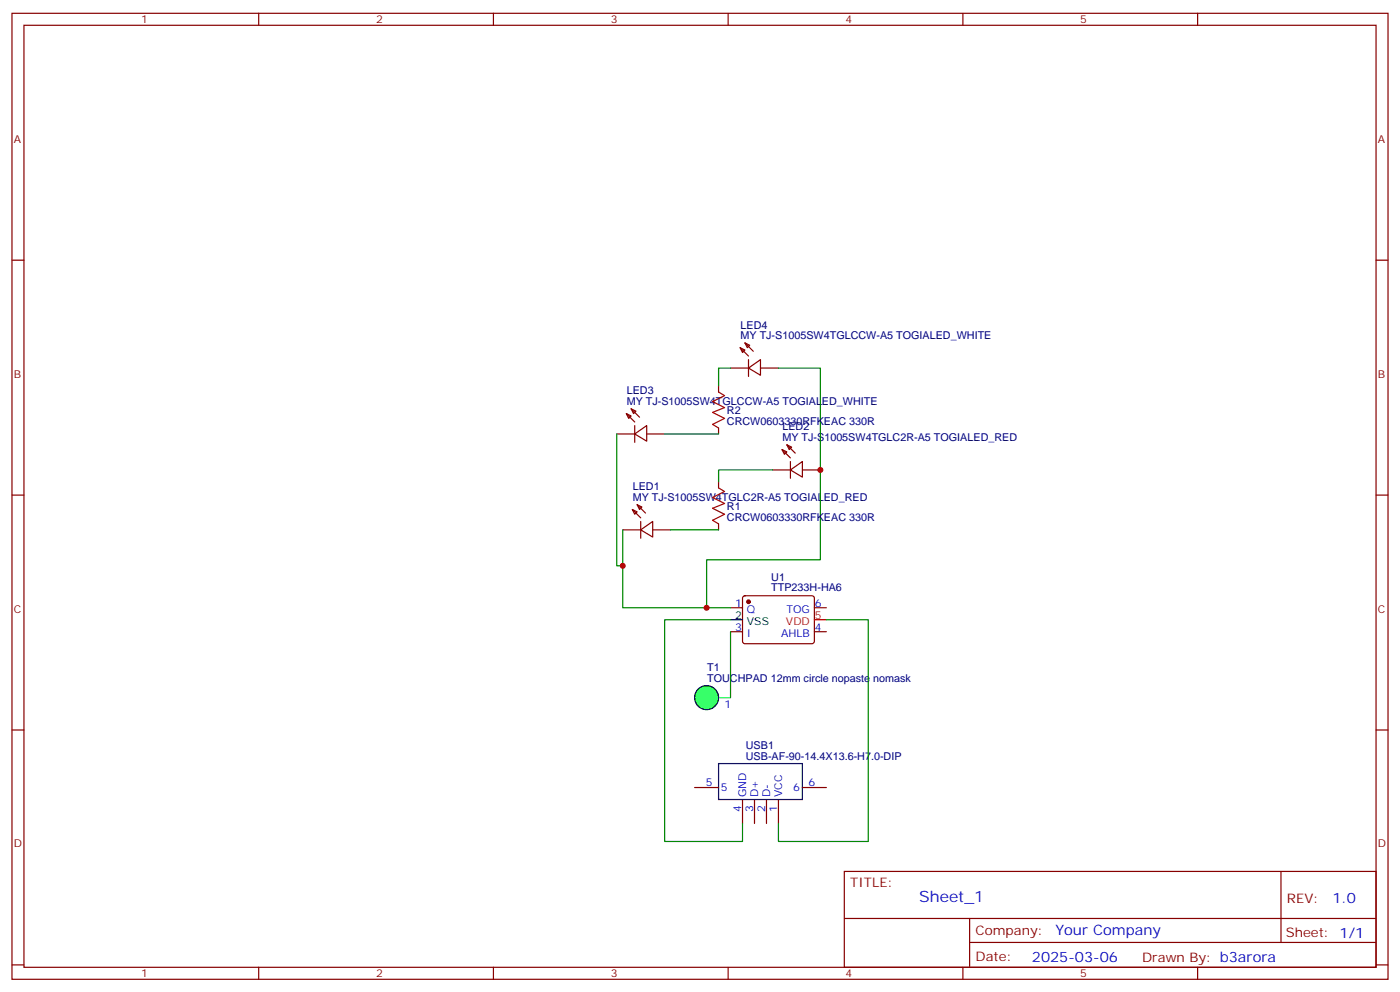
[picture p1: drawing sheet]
<svg xmlns="http://www.w3.org/2000/svg" width="412mm" height="292mm" viewBox="0 0 412 292" stroke-linecap="round" stroke-linejoin="round" font-family="sans-serif">
<g fill="none" stroke="#870000" stroke-width=".35">
<path d="M3.5 3.9h405.4v284.4h-405.4zM7.1 7.4h398.2v277.3h-398.2zM76.2 3.9v3.5M145.3 3.9v3.5M214.5 3.9v3.5M283.6 3.9v3.5M352.8 3.9v3.5M3.5 76.6h3.6M405.3 76.6h3.6M3.5 145.7h3.6M405.3 145.7h3.6M215.2 178.9h3.5"/>
<path d="M219 175.6l.4-.2h20.1l.4 .7-.1 12.9-.6 .5-20-.1-.5-.6v-12.7zM239.9 178.9h3.5M215.2 185.9h3.5M239.9 185.9h3.5M3.5 214.9h3.6M405.3 214.9h3.6M248.7 256.5h156.6v28.2h-156.6zM377.3 256.5v20.9M248.7 270.4h156.5M285.6 277.4h119.6M285.6 270.4v14.1M3.5 284h3.6"/>
<path d="M76.2 284.7v3.6M145.3 284.7v3.6M214.5 284.7v3.6M283.6 284.7v3.6M352.8 284.7v3.6M405.3 284h3.6"/>
</g>
<circle cx="220.5" cy="177.1" r=".53" fill="#870000" stroke="#870000" stroke-width=".35"/>
<path d="M215.2 182.4h3.5" fill="none" stroke="#000" stroke-width=".35"/>
<path d="M239.9 182.4h3.5" fill="none" stroke="#f00" stroke-width=".35"/>
<path d="M208.1 205.4h7.1" fill="none" stroke="#3f6" stroke-width=".35"/>
<circle cx="208.1" cy="205.4" r="3.5" fill="#3f6" stroke="#000" stroke-width=".35"/>
<path d="M215.2 108.3h-3.5v5.3M229.3 108.3h12.4v56.5h-33.6v14.1M181.7 127.7v38.8h1.7M195.8 127.7h15.9M227.5 138.3h-15.8v3.6M183.4 156v22.9h31.8M197.6 156h14.1M215.2 182.4h-19.4v65.3h22.9v-5.3M215.2 185.9v19.5M243.4 182.4h12.4v65.3h-26.5v-5.3" fill="none" stroke="#008700" stroke-width=".35"/>
<g fill="none" stroke="#870000" stroke-width=".35">
<path d="M211.7 113.6v1.8M215.2 108.3h5.3M218 102.3l1.4 .7-.7 .8zM218 102.3l2.5 2.5M219.4 100.9l1.4 .7-.7 .7zM219.4 100.9l2.5 2.5M220.5 108.3l3.5-2.4v4.6zM220.5 105.9v4.9M224 108.3h5.3M181.7 127.7h5.3M184.5 121.7l1.4 .7-.7 .8zM184.5 121.7l2.5 2.5"/>
<path d="M185.9 120.3l1.4 .7-.7 .7zM185.9 120.3l2.5 2.5M187 127.7l3.5-2.4v4.6zM187 125.3v4.9M190.5 127.7h5.3M211.7 126v1.7M227.5 138.3h5.3M230.4 132.3l1.4 .7-.7 .7zM230.4 132.3l2.4 2.5M231.8 130.9l1.4 .7-.7 .7zM231.8 130.9l2.4 2.5M232.8 138.3l3.6-2.4v4.5z"/>
<path d="M232.8 135.9v4.9M236.4 138.3h5.3M183.4 156h5.3M186.3 150l1.4 .7-.7 .7zM186.3 150l2.4 2.4M187.7 148.6l1.4 .7-.7 .7zM187.7 148.6l2.4 2.4M188.7 156l3.6-2.5v4.6zM188.7 153.5v4.9M192.3 156h5.3M211.7 141.9v1.7M211.7 154.2v1.8"/>
<path d="M204.6 231.8h7.1M218.7 235.3v7.1M222.2 235.3v7.1M225.8 235.3v7.1M229.3 235.3v7.1M236.4 231.8h7"/>
</g>
<path d="M211.7 115.4l1.7 1.1-3.5 1.7 3.5 1.8-3.5 1.4 3.5 1.8-3.5 1.7 1.8 1.1M211.7 143.6l1.7 1.1-3.5 1.7 3.5 1.8-3.5 1.4 3.5 1.8-3.5 1.7 1.8 1.1" fill="none" stroke="#a10000" stroke-width=".35"/>
<path d="M211.7 224.8h24.7v10.5h-24.7z" fill="none" stroke="#000" stroke-width=".35"/>
<g fill="#c00">
<circle cx="208.1" cy="178.9" r=".88"/>
<circle cx="183.4" cy="166.5" r=".88"/>
<circle cx="241.7" cy="138.3" r=".88"/>
</g>
<text font-size="4.6" fill="#00f" x="270.8" y="265.5">Sheet_1</text>
<g font-size="4.2" fill="#00f">
<text x="392.5" y="265.8">1.0</text>
<text x="310.9" y="275.3">Your Company</text>
<text x="304" y="283.1">2025-03-06</text>
</g>
<g font-size="3.9" fill="#800">
<text x="250.5" y="261.1">TITLE:</text>
<text x="379.1" y="265.8">REV:</text>
<text x="287.4" y="275.3">Company:</text>
<text x="378.7" y="275.9">Sheet: 1/1</text>
<text x="287.4" y="283">Date:</text>
<text x="336.4" y="283.1">Drawn By: b3arora</text>
</g>
<g font-size="3.2" fill="#800">
<text x="41.6" y="6.9">1</text>
<text x="110.8" y="6.9">2</text>
<text x="179.9" y="6.9">3</text>
<text x="249.1" y="6.9">4</text>
<text x="318.2" y="6.9">5</text>
<text x="4.1" y="42">A</text>
<text x="405.9" y="42">A</text>
<text x="4.1" y="111.2">B</text>
<text x="405.9" y="111.2">B</text>
<text x="4.1" y="180.3">C</text>
<text x="405.9" y="180.3">C</text>
<text x="4.1" y="249.4">D</text>
<text x="405.9" y="249.4">D</text>
<text x="41.6" y="287.7">1</text>
<text x="110.8" y="287.7">2</text>
<text x="179.9" y="287.7">3</text>
<text x="249.1" y="287.7">4</text>
<text x="318.2" y="287.7">5</text>
</g>
<g font-size="3.2" fill="#000080">
<text x="218.1" y="99.9">MY TJ-S1005SW4TGLCCW-A5 TOGIALED_WHITE</text>
<text x="218.1" y="96.7">LED4</text>
<text x="184.6" y="119.3">MY TJ-S1005SW4TGLCCW-A5 TOGIALED_WHITE</text>
<text x="184.6" y="116.1">LED3</text>
<text x="214.1" y="125">CRCW0603330RFKEAC 330R</text>
<text x="214.1" y="121.8">R2</text>
<text x="230.5" y="129.9">MY TJ-S1005SW4TGLC2R-A5 TOGIALED_RED</text>
<text x="230.5" y="126.7">LED2</text>
<text x="186.4" y="147.5">MY TJ-S1005SW4TGLC2R-A5 TOGIALED_RED</text>
<text x="186.4" y="144.3">LED1</text>
<text x="214.1" y="153.2">CRCW0603330RFKEAC 330R</text>
<text x="214.1" y="150">R1</text>
<text x="227.2" y="174">TTP233H-HA6</text>
<text x="227.2" y="171">U1</text>
<text x="208.3" y="197.6">T1</text>
<text x="208.3" y="200.8">TOUCHPAD 12mm circle nopaste nomask</text>
<text x="219.7" y="220.6">USB1</text>
<text x="219.7" y="223.7">USB-AF-90-14.4X13.6-H7.0-DIP</text>
</g>
<g font-size="3.2" fill="#00f">
<text x="216.5" y="178.5">1</text>
<text x="240.1" y="178.5">6</text>
<text x="216.5" y="185.6">3</text>
<text x="220" y="180.3">Q</text>
<text x="231.7" y="180.3">TOG</text>
<text x="240.1" y="185.6">4</text>
<text x="220" y="187.4">I</text>
<text x="230.1" y="187.4">AHLB</text>
<text x="213.4" y="208.5">1</text>
<text x="207.9" y="231.5">5</text>
<text x="212.4" y="232.9">5</text>
<text x="233.6" y="232.9">6</text>
<text x="238.1" y="231.5">6</text>
<text x="218.4" y="239.1" transform="rotate(-90 218.4 239.1)">4</text>
<text x="219.8" y="234.6" transform="rotate(-90 219.8 234.6)">GND</text>
<text x="221.9" y="239.1" transform="rotate(-90 221.9 239.1)">3</text>
<text x="223.3" y="234.6" transform="rotate(-90 223.3 234.6)">D+</text>
<text x="225.4" y="239.1" transform="rotate(-90 225.4 239.1)">2</text>
<text x="226.8" y="234.6" transform="rotate(-90 226.8 234.6)">D-</text>
<text x="229" y="239.1" transform="rotate(-90 229 239.1)">1</text>
<text x="230.4" y="234.6" transform="rotate(-90 230.4 234.6)">VCC</text>
</g>
<g font-size="3.2">
<text x="216.5" y="182.1">2</text>
<text x="220" y="183.8">VSS</text>
</g>
<g font-size="3.2" fill="#f00">
<text x="231.5" y="183.8">VDD</text>
<text x="240.1" y="182.1">5</text>
</g>
</svg>
